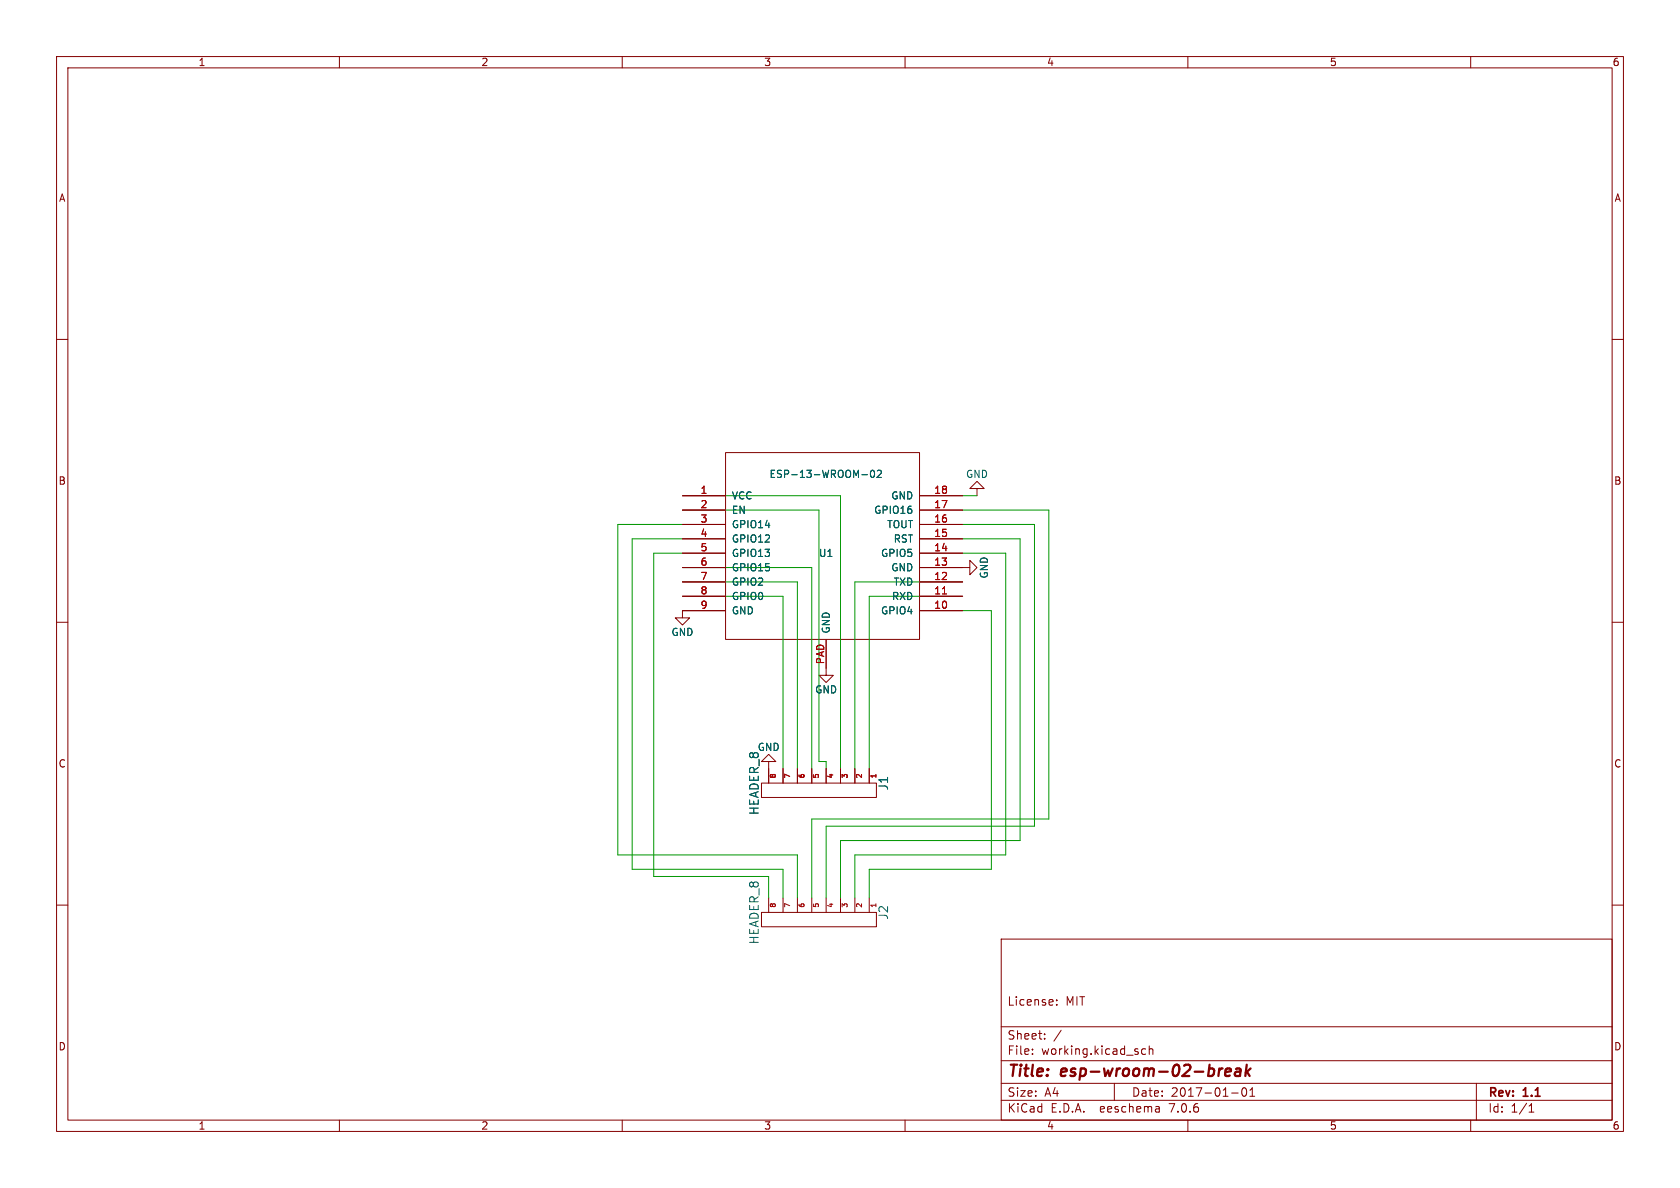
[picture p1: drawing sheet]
(kicad_sch (version 20230121) (generator eeschema)

 (paper "A4")

 (title_block
  (title "esp-wroom-02-break")
  (date "2017-01-01")
  (rev "1.1")
  (comment 1 "License: MIT"))

 (lib_symbols
  (symbol "ESP8266:ESP-13-WROOM-02" (pin_names (offset 1.016)) (in_bom yes) (on_board yes)
   (property "Reference" "U" (at 0 -2.54 0) (effects (font (size 1.27 1.27))))
   (property "Value" "ESP-13-WROOM-02" (at 0 11.43 0) (effects (font (size 1.27 1.27))))
   (property "Footprint" "" (at -2.54 0 0) (effects (font (size 1.27 1.27)) hide))
   (property "Datasheet" "" (at -2.54 0 0) (effects (font (size 1.27 1.27)) hide))
   (symbol "ESP-13-WROOM-02_1_0"
    (rectangle (start -17.78 -17.78) (end 16.51 15.24) (stroke (width 0) (type solid)) (fill (type none))))
   (symbol "ESP-13-WROOM-02_1_1"
    (pin input line (at -25.4 7.62 0) (length 7.62) (name "VCC" (effects (font (size 1.27 1.27)))) (number "1" (effects (font (size 1.27 1.27)))))
    (pin bidirectional line (at 24.13 -12.7 180) (length 7.62) (name "GPIO4" (effects (font (size 1.27 1.27)))) (number "10" (effects (font (size 1.27 1.27)))))
    (pin bidirectional line (at 24.13 -10.16 180) (length 7.62) (name "RXD" (effects (font (size 1.27 1.27)))) (number "11" (effects (font (size 1.27 1.27)))))
    (pin bidirectional line (at 24.13 -7.62 180) (length 7.62) (name "TXD" (effects (font (size 1.27 1.27)))) (number "12" (effects (font (size 1.27 1.27)))))
    (pin power_in line (at 24.13 -5.08 180) (length 7.62) (name "GND" (effects (font (size 1.27 1.27)))) (number "13" (effects (font (size 1.27 1.27)))))
    (pin bidirectional line (at 24.13 -2.54 180) (length 7.62) (name "GPIO5" (effects (font (size 1.27 1.27)))) (number "14" (effects (font (size 1.27 1.27)))))
    (pin input line (at 24.13 0 180) (length 7.62) (name "RST" (effects (font (size 1.27 1.27)))) (number "15" (effects (font (size 1.27 1.27)))))
    (pin output line (at 24.13 2.54 180) (length 7.62) (name "TOUT" (effects (font (size 1.27 1.27)))) (number "16" (effects (font (size 1.27 1.27)))))
    (pin bidirectional line (at 24.13 5.08 180) (length 7.62) (name "GPIO16" (effects (font (size 1.27 1.27)))) (number "17" (effects (font (size 1.27 1.27)))))
    (pin power_in line (at 24.13 7.62 180) (length 7.62) (name "GND" (effects (font (size 1.27 1.27)))) (number "18" (effects (font (size 1.27 1.27)))))
    (pin passive line (at -25.4 5.08 0) (length 7.62) (name "EN" (effects (font (size 1.27 1.27)))) (number "2" (effects (font (size 1.27 1.27)))))
    (pin input line (at -25.4 2.54 0) (length 7.62) (name "GPIO14" (effects (font (size 1.27 1.27)))) (number "3" (effects (font (size 1.27 1.27)))))
    (pin bidirectional line (at -25.4 0 0) (length 7.62) (name "GPIO12" (effects (font (size 1.27 1.27)))) (number "4" (effects (font (size 1.27 1.27)))))
    (pin bidirectional line (at -25.4 -2.54 0) (length 7.62) (name "GPIO13" (effects (font (size 1.27 1.27)))) (number "5" (effects (font (size 1.27 1.27)))))
    (pin bidirectional line (at -25.4 -5.08 0) (length 7.62) (name "GPIO15" (effects (font (size 1.27 1.27)))) (number "6" (effects (font (size 1.27 1.27)))))
    (pin bidirectional line (at -25.4 -7.62 0) (length 7.62) (name "GPIO2" (effects (font (size 1.27 1.27)))) (number "7" (effects (font (size 1.27 1.27)))))
    (pin bidirectional line (at -25.4 -10.16 0) (length 7.62) (name "GPIO0" (effects (font (size 1.27 1.27)))) (number "8" (effects (font (size 1.27 1.27)))))
    (pin power_in line (at -25.4 -12.7 0) (length 7.62) (name "GND" (effects (font (size 1.27 1.27)))) (number "9" (effects (font (size 1.27 1.27)))))
    (pin power_in line (at 0 -22.86 90) (length 5.0038) (name "GND" (effects (font (size 1.27 1.27)))) (number "PAD" (effects (font (size 1.27 1.27)))))))
  (symbol "w_connectors:HEADER_8" (pin_names (offset 0)) (in_bom yes) (on_board yes)
   (property "Reference" "J" (at 0 11.43 0) (effects (font (size 1.524 1.524))))
   (property "Value" "HEADER_8" (at 0 -11.43 0) (effects (font (size 1.524 1.524))))
   (property "Footprint" "" (at 0 0 0) (effects (font (size 1.524 1.524))))
   (property "Datasheet" "" (at 0 0 0) (effects (font (size 1.524 1.524))))
   (symbol "HEADER_8_0_1"
    (rectangle (start 2.54 10.16) (end 0 -10.16) (stroke (width 0) (type solid)) (fill (type none))))
   (symbol "HEADER_8_1_1"
    (pin passive line (at -2.54 8.89 0) (length 2.54) (name "~" (effects (font (size 1.27 1.27)))) (number "1" (effects (font (size 0.889 0.889)))))
    (pin passive line (at -2.54 6.35 0) (length 2.54) (name "~" (effects (font (size 1.27 1.27)))) (number "2" (effects (font (size 0.889 0.889)))))
    (pin passive line (at -2.54 3.81 0) (length 2.54) (name "~" (effects (font (size 1.27 1.27)))) (number "3" (effects (font (size 0.889 0.889)))))
    (pin passive line (at -2.54 1.27 0) (length 2.54) (name "~" (effects (font (size 1.27 1.27)))) (number "4" (effects (font (size 0.889 0.889)))))
    (pin passive line (at -2.54 -1.27 0) (length 2.54) (name "~" (effects (font (size 1.27 1.27)))) (number "5" (effects (font (size 0.889 0.889)))))
    (pin passive line (at -2.54 -3.81 0) (length 2.54) (name "~" (effects (font (size 1.27 1.27)))) (number "6" (effects (font (size 0.889 0.889)))))
    (pin passive line (at -2.54 -6.35 0) (length 2.54) (name "~" (effects (font (size 1.27 1.27)))) (number "7" (effects (font (size 0.889 0.889)))))
    (pin passive line (at -2.54 -8.89 0) (length 2.54) (name "~" (effects (font (size 1.27 1.27)))) (number "8" (effects (font (size 0.889 0.889)))))))
  (symbol "wroom_break-rescue:GND" (power) (pin_names (offset 0)) (in_bom yes) (on_board yes)
   (property "Reference" "#PWR" (at 0 -6.35 0) (effects (font (size 1.27 1.27)) hide))
   (property "Value" "GND" (at 0 -3.81 0) (effects (font (size 1.27 1.27))))
   (property "Footprint" "" (at 0 0 0) (effects (font (size 1.27 1.27))))
   (property "Datasheet" "" (at 0 0 0) (effects (font (size 1.27 1.27))))
   (symbol "GND_0_1"
    (polyline (pts (xy 0 0) (xy 0 -1.27) (xy 1.27 -1.27) (xy 0 -2.54) (xy -1.27 -1.27) (xy 0 -1.27)) (stroke (width 0) (type solid)) (fill (type none))))
   (symbol "GND_1_1"
    (pin power_in line (at 0 0 270) (length 0) hide (name "GND" (effects (font (size 1.27 1.27)))) (number "1" (effects (font (size 1.27 1.27))))))))


 (wire (pts (xy 185.42 144.78) (xy 143.51 144.78)) (stroke (width 0) (type default)))
 (wire (pts (xy 146.05 134.62) (xy 146.05 135.89)) (stroke (width 0) (type default)))
 (wire (pts (xy 120.65 92.71) (xy 109.22 92.71)) (stroke (width 0) (type default)))
 (wire (pts (xy 146.05 146.05) (xy 146.05 158.75)) (stroke (width 0) (type default)))
 (wire (pts (xy 138.43 105.41) (xy 138.43 135.89)) (stroke (width 0) (type default)))
 (wire (pts (xy 120.65 105.41) (xy 138.43 105.41)) (stroke (width 0) (type default)))
 (wire (pts (xy 170.18 87.63) (xy 172.72 87.63)) (stroke (width 0) (type default)))
 (wire (pts (xy 120.65 90.17) (xy 144.78 90.17)) (stroke (width 0) (type default)))
 (wire (pts (xy 143.51 100.33) (xy 143.51 135.89)) (stroke (width 0) (type default)))
 (wire (pts (xy 148.59 87.63) (xy 148.59 135.89)) (stroke (width 0) (type default)))
 (wire (pts (xy 177.8 97.79) (xy 177.8 151.13)) (stroke (width 0) (type default)))
 (wire (pts (xy 170.18 107.95) (xy 175.26 107.95)) (stroke (width 0) (type default)))
 (wire (pts (xy 182.88 92.71) (xy 182.88 146.05)) (stroke (width 0) (type default)))
 (wire (pts (xy 180.34 148.59) (xy 148.59 148.59)) (stroke (width 0) (type default)))
 (wire (pts (xy 109.22 151.13) (xy 140.97 151.13)) (stroke (width 0) (type default)))
 (wire (pts (xy 170.18 105.41) (xy 153.67 105.41)) (stroke (width 0) (type default)))
 (wire (pts (xy 170.18 97.79) (xy 177.8 97.79)) (stroke (width 0) (type default)))
 (wire (pts (xy 120.65 100.33) (xy 143.51 100.33)) (stroke (width 0) (type default)))
 (wire (pts (xy 170.18 102.87) (xy 151.13 102.87)) (stroke (width 0) (type default)))
 (wire (pts (xy 144.78 90.17) (xy 144.78 134.62)) (stroke (width 0) (type default)))
 (wire (pts (xy 170.18 90.17) (xy 185.42 90.17)) (stroke (width 0) (type default)))
 (wire (pts (xy 135.89 154.94) (xy 135.89 158.75)) (stroke (width 0) (type default)))
 (wire (pts (xy 140.97 151.13) (xy 140.97 158.75)) (stroke (width 0) (type default)))
 (wire (pts (xy 138.43 153.67) (xy 138.43 158.75)) (stroke (width 0) (type default)))
 (wire (pts (xy 115.57 97.79) (xy 115.57 154.94)) (stroke (width 0) (type default)))
 (wire (pts (xy 170.18 92.71) (xy 182.88 92.71)) (stroke (width 0) (type default)))
 (wire (pts (xy 120.65 97.79) (xy 115.57 97.79)) (stroke (width 0) (type default)))
 (wire (pts (xy 111.76 95.25) (xy 111.76 153.67)) (stroke (width 0) (type default)))
 (wire (pts (xy 120.65 102.87) (xy 140.97 102.87)) (stroke (width 0) (type default)))
 (wire (pts (xy 175.26 107.95) (xy 175.26 153.67)) (stroke (width 0) (type default)))
 (wire (pts (xy 115.57 154.94) (xy 135.89 154.94)) (stroke (width 0) (type default)))
 (wire (pts (xy 175.26 153.67) (xy 153.67 153.67)) (stroke (width 0) (type default)))
 (wire (pts (xy 153.67 153.67) (xy 153.67 158.75)) (stroke (width 0) (type default)))
 (wire (pts (xy 140.97 102.87) (xy 140.97 135.89)) (stroke (width 0) (type default)))
 (wire (pts (xy 144.78 134.62) (xy 146.05 134.62)) (stroke (width 0) (type default)))
 (wire (pts (xy 120.65 95.25) (xy 111.76 95.25)) (stroke (width 0) (type default)))
 (wire (pts (xy 177.8 151.13) (xy 151.13 151.13)) (stroke (width 0) (type default)))
 (wire (pts (xy 111.76 153.67) (xy 138.43 153.67)) (stroke (width 0) (type default)))
 (wire (pts (xy 148.59 148.59) (xy 148.59 158.75)) (stroke (width 0) (type default)))
 (wire (pts (xy 185.42 90.17) (xy 185.42 144.78)) (stroke (width 0) (type default)))
 (wire (pts (xy 120.65 87.63) (xy 148.59 87.63)) (stroke (width 0) (type default)))
 (wire (pts (xy 170.18 95.25) (xy 180.34 95.25)) (stroke (width 0) (type default)))
 (wire (pts (xy 182.88 146.05) (xy 146.05 146.05)) (stroke (width 0) (type default)))
 (wire (pts (xy 109.22 92.71) (xy 109.22 151.13)) (stroke (width 0) (type default)))
 (wire (pts (xy 143.51 144.78) (xy 143.51 158.75)) (stroke (width 0) (type default)))
 (wire (pts (xy 151.13 151.13) (xy 151.13 158.75)) (stroke (width 0) (type default)))
 (wire (pts (xy 153.67 105.41) (xy 153.67 135.89)) (stroke (width 0) (type default)))
 (wire (pts (xy 180.34 95.25) (xy 180.34 148.59)) (stroke (width 0) (type default)))
 (wire (pts (xy 151.13 102.87) (xy 151.13 135.89)) (stroke (width 0) (type default)))

 (symbol (lib_id "ESP8266:ESP-13-WROOM-02") (at 146.05 95.25 0) (unit 1) (in_bom yes) (on_board yes) (dnp no)
  (property "Reference" "U1" (at 146.05 97.79 0) (effects (font (size 1.27 1.27))))
  (property "Value" "ESP-13-WROOM-02" (at 146.05 83.82 0) (effects (font (size 1.27 1.27))))
  (property "Footprint" "ESP8266:ESP-13-WROOM-02" (at 143.51 95.25 0) (effects (font (size 1.27 1.27)) hide))
  (property "Datasheet" "" (at 143.51 95.25 0) (effects (font (size 1.27 1.27)) hide)) (pin "1") (pin "10") (pin "11") (pin "12") (pin "13") (pin "14") (pin "15") (pin "16") (pin "17") (pin "18") (pin "2") (pin "3") (pin "4") (pin "5") (pin "6") (pin "7") (pin "8") (pin "9") (pin "PAD"))

 (symbol (lib_id "wroom_break-rescue:GND") (at 172.72 87.63 180) (unit 1) (in_bom yes) (on_board yes) (dnp no)
  (property "Reference" "#PWR01" (at 172.72 81.28 0) (effects (font (size 1.27 1.27)) hide))
  (property "Value" "GND" (at 172.72 83.82 0) (effects (font (size 1.27 1.27))))
  (property "Footprint" "" (at 172.72 87.63 0) (effects (font (size 1.27 1.27))))
  (property "Datasheet" "" (at 172.72 87.63 0) (effects (font (size 1.27 1.27)))) (pin "1"))

 (symbol (lib_id "wroom_break-rescue:GND") (at 120.65 107.95 0) (unit 1) (in_bom yes) (on_board yes) (dnp no)
  (property "Reference" "#PWR02" (at 120.65 114.3 0) (effects (font (size 1.27 1.27)) hide))
  (property "Value" "GND" (at 120.65 111.76 0) (effects (font (size 1.27 1.27))))
  (property "Footprint" "" (at 120.65 107.95 0) (effects (font (size 1.27 1.27))))
  (property "Datasheet" "" (at 120.65 107.95 0) (effects (font (size 1.27 1.27)))) (pin "1"))

 (symbol (lib_id "w_connectors:HEADER_8") (at 144.78 138.43 270) (unit 1) (in_bom yes) (on_board yes) (dnp no)
  (property "Reference" "J1" (at 156.21 138.43 0) (effects (font (size 1.524 1.524))))
  (property "Value" "HEADER_8" (at 133.35 138.43 0) (effects (font (size 1.524 1.524))))
  (property "Footprint" "simple_headers:Pin_Header_Straight_1x08_small" (at 144.78 138.43 0) (effects (font (size 1.524 1.524)) hide))
  (property "Datasheet" "" (at 144.78 138.43 0) (effects (font (size 1.524 1.524)))) (pin "1") (pin "2") (pin "3") (pin "4") (pin "5") (pin "6") (pin "7") (pin "8"))

 (symbol (lib_id "w_connectors:HEADER_8") (at 144.78 161.29 270) (unit 1) (in_bom yes) (on_board yes) (dnp no)
  (property "Reference" "J2" (at 156.21 161.29 0) (effects (font (size 1.524 1.524))))
  (property "Value" "HEADER_8" (at 133.35 161.29 0) (effects (font (size 1.524 1.524))))
  (property "Footprint" "simple_headers:Pin_Header_Straight_1x08_small" (at 144.78 161.29 0) (effects (font (size 1.524 1.524)) hide))
  (property "Datasheet" "" (at 144.78 161.29 0) (effects (font (size 1.524 1.524)))) (pin "1") (pin "2") (pin "3") (pin "4") (pin "5") (pin "6") (pin "7") (pin "8"))

 (symbol (lib_id "wroom_break-rescue:GND") (at 135.89 135.89 180) (unit 1) (in_bom yes) (on_board yes) (dnp no)
  (property "Reference" "#PWR03" (at 135.89 129.54 0) (effects (font (size 1.27 1.27)) hide))
  (property "Value" "GND" (at 135.89 132.08 0) (effects (font (size 1.27 1.27))))
  (property "Footprint" "" (at 135.89 135.89 0) (effects (font (size 1.27 1.27))))
  (property "Datasheet" "" (at 135.89 135.89 0) (effects (font (size 1.27 1.27)))) (pin "1"))

 (symbol (lib_id "wroom_break-rescue:GND") (at 170.18 100.33 90) (unit 1) (in_bom yes) (on_board yes) (dnp no)
  (property "Reference" "#PWR04" (at 176.53 100.33 0) (effects (font (size 1.27 1.27)) hide))
  (property "Value" "GND" (at 173.99 100.33 0) (effects (font (size 1.27 1.27))))
  (property "Footprint" "" (at 170.18 100.33 0) (effects (font (size 1.27 1.27))))
  (property "Datasheet" "" (at 170.18 100.33 0) (effects (font (size 1.27 1.27)))) (pin "1"))

 (symbol (lib_id "wroom_break-rescue:GND") (at 146.05 118.11 0) (unit 1) (in_bom yes) (on_board yes) (dnp no)
  (property "Reference" "#PWR05" (at 146.05 124.46 0) (effects (font (size 1.27 1.27)) hide))
  (property "Value" "GND" (at 146.05 121.92 0) (effects (font (size 1.27 1.27))))
  (property "Footprint" "" (at 146.05 118.11 0) (effects (font (size 1.27 1.27))))
  (property "Datasheet" "" (at 146.05 118.11 0) (effects (font (size 1.27 1.27)))) (pin "1"))

 (sheet_instances (path "" (page "1"))))
